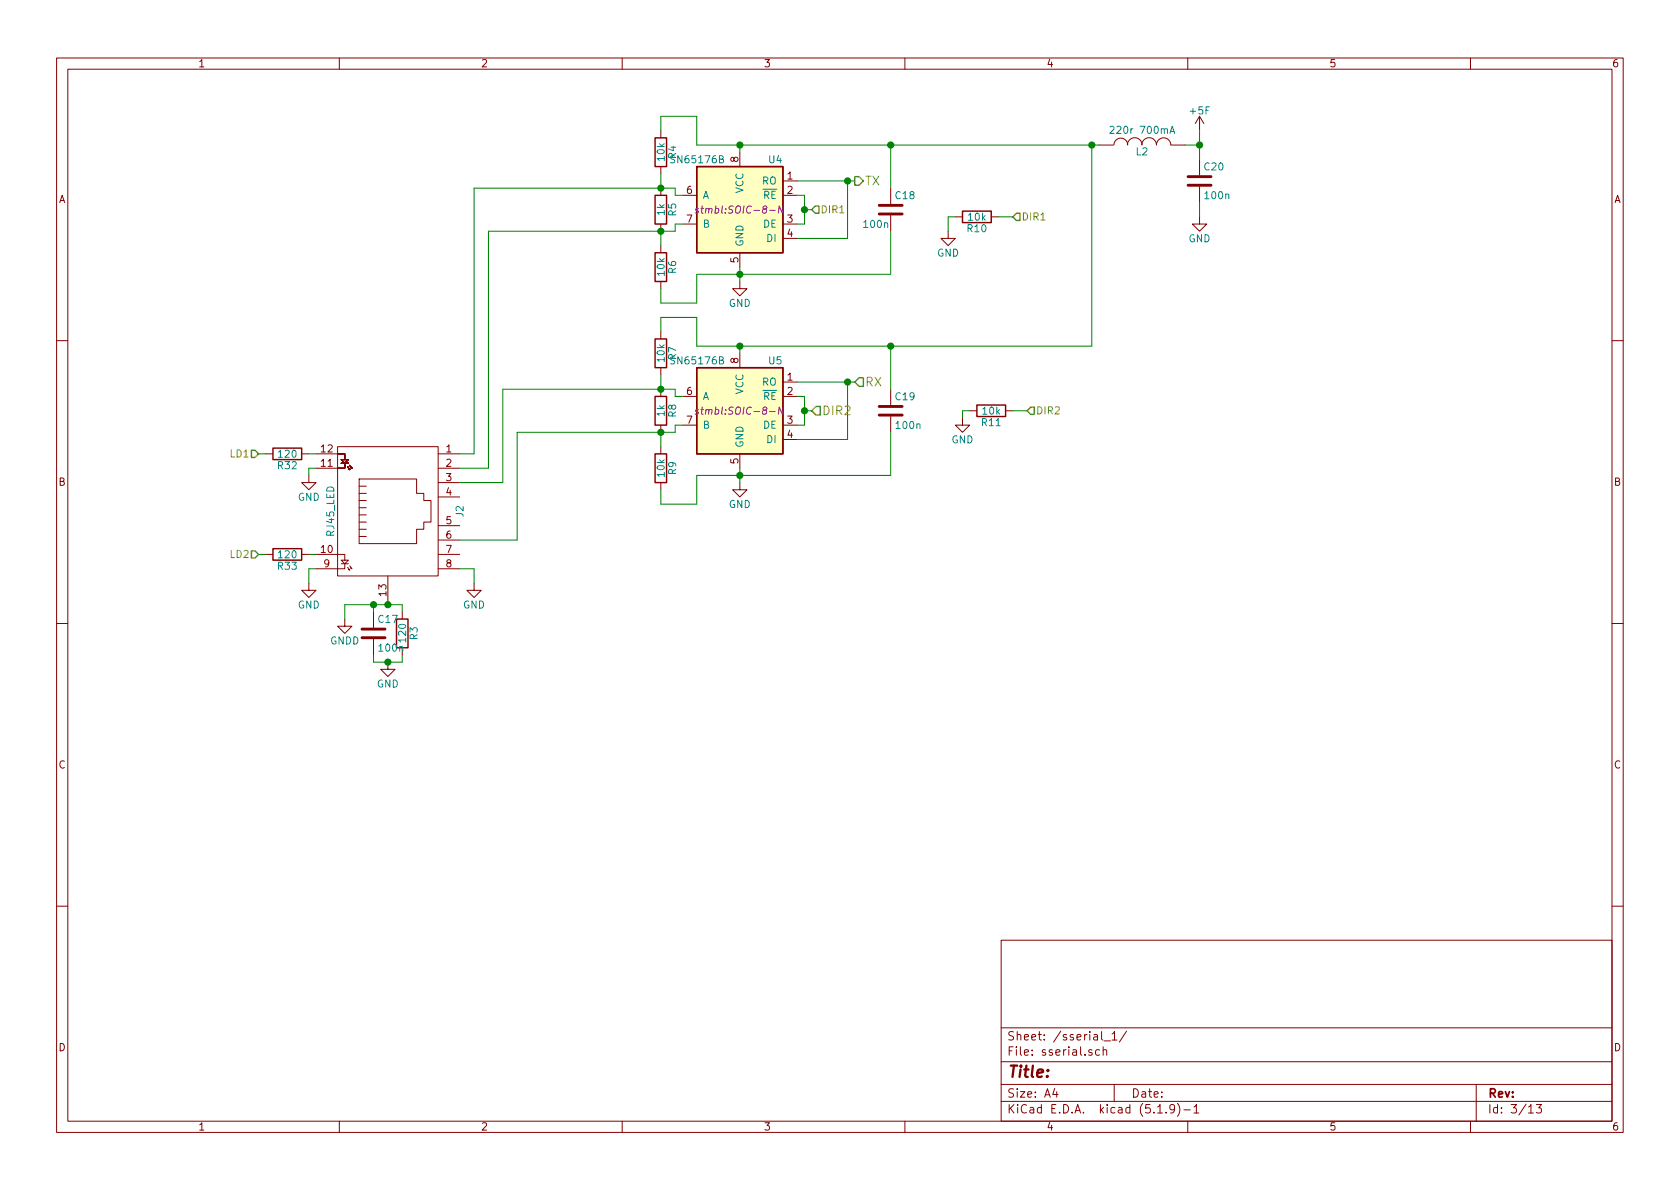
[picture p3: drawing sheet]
<svg xmlns="http://www.w3.org/2000/svg" width="297mm" height="210mm" viewBox="0 0 297 210" stroke-linecap="round" stroke-linejoin="round" font-family="sans-serif">
<g fill="none" stroke="#840000" stroke-width=".18">
<path d="M10 10.3h277v189.9h-277zM12 12.2h273v186.1h-273zM60 10.3v1.9M110 10.3v1.9M160 10.3v1.9M210 10.3v1.9M260 10.3v1.9M116.8 23.1v1.3M116.8 29.5v1.2M116.8 33.3v1.2M116.8 39.6v1.3M120.6 34.5h2.6"/>
<path d="M120.6 39.6h2.6M130.8 26.9v2.6M138.4 32h2.6M138.4 34.5h2.6M138.4 39.6h2.6M157.5 33.3v2.8M157.5 38.1v2.8M168.9 38.3h1.3M175.3 38.3h1.2M194.3 25.6h2.5M197 25.6a1.22 1.22 0 0 1 1.2-1.2 1.22 1.22 0 0 1 1.2 1.2M199.3 25.6a1.3 1.3 0 0 1 1.3-1.2 1.3 1.3 0 0 1 1.3 1.2"/>
<path d="M201.9 25.6a1.3 1.3 0 0 1 1.3-1.2 1.3 1.3 0 0 1 1.3 1.2 1.27 1.27 0 0 1 1.2-1.2 1.27 1.27 0 0 1 1.3 1.2h2.5M212.1 38.3v1.3h1.3l-1.3 1.3-1.3-1.3h1.3M212.1 20.6l-.8 1.2M212.1 20.6v2.5M212.1 28.2v2.8M212.1 33v2.8M212.1 20.6l.8 1.2M116.8 43.4v1.3M116.8 49.8v1.2M116.8 58.7v1.2M130.8 49.8v1.2h1.3l-1.3 1.3-1.3-1.3h1.3M130.8 44.7v2.5"/>
<path d="M138.4 42.2h2.6M167.6 40.9v1.3h1.3l-1.3 1.2-1.2-1.2h1.2M10 60.2h2M59.7 79h17.8v22.8h-17.8zM116.8 65v1.3M116.8 68.8v1.3M116.8 75.2v1.2M116.8 79v1.3M120.6 70.1h2.6M120.6 75.2h2.6M130.8 62.5v2.5M138.4 67.6h2.6"/>
<path d="M138.4 70.1h2.6M138.4 75.2h2.6M138.4 77.7h2.6M157.5 68.8v2.8M157.5 73.7v2.7M170.2 73.9v1.3h1.2l-1.2 1.2-1.3-1.2h1.3M171.4 72.6h1.3M177.8 72.6h1.3M285 60.2h2M47 80.3h1.3M47 98h1.3M53.3 80.3h1.3"/>
<path d="M53.3 98h1.3M54.6 84.1v1.2h1.3l-1.3 1.3-1.3-1.3h1.3M55.9 80.3h5.1v.5M55.9 98h5.1v1.1M60.3 81.9h1.3h-.6v.6M60.3 99.1h1.3l-.6 .6zM60.3 99.7h1.3M61 82.3v.5h-5.1M61 99.7v.9h-5.1M61 80.6v.7h-.7l.7 .6 .6-.6h-.6M61.5 82.5l.3 .6-.2-.2M61.8 82.3l.4 .5-.2-.1"/>
<path d="M63.5 86h1.3M63.5 87.2h1.3M63.5 88.5h1.3M63.5 89.8h1.3M63.5 91.1h1.3M63.5 92.3h1.3M63.5 93.6h1.3M63.5 94.9h1.3M63.5 84.7h10.2v2.5h1.2v1.3h1.3v3.8h-1.3v1.3h-1.2v2.5h-10.2zM77.5 80.3h3.8M77.5 98h3.8M77.5 82.8h3.8"/>
<path d="M77.5 85.3h3.8M77.5 87.9h3.8M77.5 93h3.8M77.5 95.5h3.8M116.8 85.3v1.3M130.8 85.3v1.3h1.3l-1.3 1.3-1.3-1.3h1.3M130.8 80.3v2.5M10 110.3h2M54.6 103.1v1.3h1.3l-1.3 1.3-1.3-1.3h1.3M61 109.5v1.2h1.2l-1.2 1.3-1.3-1.3h1.3M61.5 100.3l.3 .5-.2-.1M61.8 100.1l.4 .5-.2-.1"/>
<path d="M66 108.2v2.8M66 113v2.8M68.6 117.1v1.3h1.2l-1.2 1.2-1.3-1.2h1.3M68.6 101.8v5.1M71.1 108.2v1.3M77.5 100.6h3.8M83.8 103.1v1.3h1.3l-1.3 1.3-1.3-1.3h1.3M285 110.3h2M10 160.2h2M177 166.3h108v32h-108zM285 160.2h2M60 198.3v1.9"/>
<path d="M110 198.3v1.9M160 198.3v1.9M177 194.8h108M177 191.8h108M177 187.8h108M177 181.8h108M186.5 192.5l-.4 1h1M186.8 193v1M193.1 185.7l-.4-.1-.2 .2 .1 .2 .5 .2v.3h-.6M194.4 185.7l-.4-.1-.3 .3 .1 .6h.6M194.8 182.4v1.3l.2 .2M195 185.7l.3-.1 .3 .1 .1 .9"/>
<path d="M195 185.1v1.5M195.2 184.1h1.1M196.6 182.8l.5-.4v1.5M196.6 183.9h.9M197 191.8v3M199.2 182.3l-1.3 2M204.7 196.8h.8M206.2 196.7v.1M207.7 196l-.1 .1a.48 .48 0 0 1-.6 .1l-.2-.2 .2-.6a.48 .48 0 0 1 .6 .1 1.27 1.27 0 0 1-.2 1.2l-.4 .1M208.2 195.1a1.71 1.71 0 0 1 0 2.3M209.3 196.3h1.2M210 198.3v1.9"/>
<path d="M211.1 195.8l.4-.5v1.5M211.1 196.8h.9M260 198.3v1.9M261 191.8v6.5M270.3 195.8l.4-.5v1.5M270.3 196.8h.8M271.6 195.3h.9l-.4 .6 .4 .1v.7l-.2 .1-.7-.1"/>
</g>
<g fill="#ffffc2" stroke="#ffffc2" stroke-width=".18">
<path d="M123.2 29.5h15.2v15.2h-15.2z"/>
<path d="M123.2 65h15.2v15.3h-15.2z"/>
</g>
<g fill="none" stroke="#840000" stroke-width=".25">
<path d="M115.8 34.5h2.1v5.1h-2.1zM115.8 24.4h2.1v5.1h-2.1zM123.2 29.5h15.2v15.2h-15.2zM170.2 37.3h5.1v2.1h-5.1zM115.8 59.9h2.1v5.1h-2.1zM115.8 44.7h2.1v5.1h-2.1zM48.3 79.2h5v2.1h-5zM115.8 70.1h2.1v5.1h-2.1zM123.2 65h15.2v15.3h-15.2zM172.7 71.6h5.1v2.1h-5.1zM48.3 97h5v2.1h-5zM115.8 80.3h2.1v5h-2.1z"/>
<path d="M70.1 109.5h2v5h-2z"/>
</g>
<path d="M123.5 36.9l-.3-.1-.2 .2v.2l.4 .1v.3h-.5M138.5 36.4l-.2 1.3-.5-1.3-.2 1.3M123.5 72.5l-.3-.1-.2 .2v.2l.4 .1v.3h-.5M138.5 72l-.2 1.2-.5-1.2-.2 1.2" fill="none" stroke="#840084" stroke-width=".18"/>
<path d="M155.4 37.8h4.1M155.4 36.3h4.1M210.1 32.8h4M210.1 31.2h4M155.4 73.4h4.1M155.4 71.9h4.1M64 112.8h4.1M64 111.2h4.1" fill="none" stroke="#840000" stroke-width=".51"/>
<path d="M196.3 22.4l.4-.1 .3 .4-.1 .2-.7 .7h.8M206.9 23.6l.4-1.3 .4 1.3M207 23.2h.6" fill="none" stroke="#008484" stroke-width=".18"/>
<g fill="none" stroke="#008400" stroke-width=".18">
<path d="M116.8 23.1v-2.5h6.4v5h71.1M116.8 30.7v2.6M120.6 34.5h-1.2v-1.2h-35.6v47h-2.5M120.6 39.6h-1.2v1.3h-33v41.9h-5.1M130.8 25.6v1.3M141 34.5h1.2v5.1h-1.2M141 32h10.1M142.2 37.1h1.3M149.9 32v10.2h-8.9M157.5 25.6v7.7M168.9 38.3h-1.3v2.6M176.5 38.3h2.6"/>
<path d="M193 25.6v35.6h-69.8v-5.1h-6.4v2.6M209.5 25.6h2.6M212.1 23.1v5.1M212.1 35.8v2.5M116.8 40.9v2.5M130.8 47.2v2.6M157.5 40.9v7.6h-34.3v5.1h-6.4v-2.6M116.8 66.3v2.5M116.8 76.4v2.6M120.6 70.1h-1.2v-1.3h-30.5v16.5h-7.6M120.6 75.2h-1.2v1.2h-28v19.1h-10.1M130.8 61.2v1.3"/>
<path d="M141 70.1h1.2v5.1h-1.2M141 67.6h10.1M142.2 72.6h1.3M149.9 67.6v10.1h-8.9M157.5 76.4v7.7h-34.3v5h-6.4v-2.5M157.5 61.2v7.6M171.4 72.6h-1.2v1.3M179.1 72.6h2.5M45.7 98h1.3M45.7 80.3h1.3M54.6 98h1.3M54.6 80.3h1.3"/>
<path d="M55.9 82.8h-1.3v1.3M130.8 82.8v2.5M55.9 100.6h-1.3v2.5M66 115.8v1.3h5.1v-1.3M66 106.9v1.3M71.1 108.2v-1.3h-10.1v2.6M81.3 100.6h2.5v2.5"/>
</g>
<path d="M144.1 36.4h.7v1.3h-.7l-.6-.6zM151.1 31.2h.8l.8 .8-.8 .8h-.8zM179.7 37.7h.6v1.3h-.6l-.6-.7zM44.4 79.6h.7l.6 .7-.6 .6h-.7zM144.3 71.9h.7v1.5h-.7l-.8-.8zM151.9 66.8h.8v1.5h-.8l-.8-.7zM182.2 72h.7v1.3h-.7l-.6-.7zM44.4 97.4h.7l.6 .6-.6 .7h-.7z" fill="none" stroke="#848400" stroke-width=".25"/>
<g fill="#008400" stroke="#008400" stroke-width=".25">
<circle cx="130.8" cy="25.6" r=".51"/>
<circle cx="130.8" cy="48.5" r=".51"/>
<circle cx="142.2" cy="37.1" r=".51"/>
<circle cx="130.8" cy="84.1" r=".51"/>
<circle cx="142.2" cy="72.6" r=".51"/>
<circle cx="116.8" cy="33.3" r=".51"/>
<circle cx="116.8" cy="40.9" r=".51"/>
<circle cx="116.8" cy="68.8" r=".51"/>
<circle cx="116.8" cy="76.4" r=".51"/>
<circle cx="68.6" cy="106.9" r=".51"/>
<circle cx="68.6" cy="117.1" r=".51"/>
<circle cx="149.9" cy="32" r=".51"/>
<circle cx="149.9" cy="67.6" r=".51"/>
<circle cx="130.8" cy="61.2" r=".51"/>
<circle cx="212.1" cy="25.6" r=".51"/>
<circle cx="157.5" cy="61.2" r=".51"/>
<circle cx="66" cy="106.9" r=".51"/>
<circle cx="157.5" cy="25.6" r=".51"/>
<circle cx="193" cy="25.6" r=".51"/>
</g>
<text font-size="2.8" fill="#840000" x="178" y="190.5">Title:</text>
<g font-size="2.1" fill="#848400">
<text x="152.9" y="32.8">TX</text>
<text x="152.9" y="68.3">RX</text>
<text x="145.3" y="73.4">DIR2</text>
</g>
<g font-size="2.1" fill="#840000">
<text x="178" y="184">Sheet: /sserial_1/</text>
<text x="178" y="186.7">File: sserial.sch</text>
<text x="178" y="196.9">KiCad E.D.A. kicad (5.1.9)-1</text>
<text x="178" y="194.1">Size: A4</text>
<text x="200" y="194.1">Date:</text>
<text x="263" y="194.1">Rev:</text>
<text x="263" y="196.9">Id: 3/13</text>
</g>
<g font-size="1.8" fill="#840000">
<text x="35" y="11.9">1</text>
<text x="85" y="11.9">2</text>
<text x="135" y="11.9">3</text>
<text x="185" y="11.9">4</text>
<text x="235" y="11.9">5</text>
<text x="285" y="11.9">6</text>
<text x="130.6" y="28.7" transform="rotate(-90 130.6 28.7)">8</text>
<text x="10.4" y="35.9">A</text>
<text x="121.4" y="34.3">6</text>
<text x="139.2" y="31.7">1</text>
<text x="139.2" y="34.3">2</text>
<text x="285.4" y="35.9">A</text>
<text x="121.4" y="39.4">7</text>
<text x="139.2" y="39.4">3</text>
<text x="139.2" y="41.9">4</text>
<text x="130.6" y="46.5" transform="rotate(-90 130.6 46.5)">5</text>
<text x="130.6" y="64.2" transform="rotate(-90 130.6 64.2)">8</text>
<text x="121.4" y="69.8">6</text>
<text x="139.2" y="67.3">1</text>
<text x="139.2" y="69.8">2</text>
<text x="121.4" y="74.9">7</text>
<text x="139.2" y="74.9">3</text>
<text x="139.2" y="77.5">4</text>
<text x="56.8" y="82.5">11</text>
<text x="56.8" y="80">12</text>
<text x="78.9" y="80">1</text>
<text x="78.9" y="82.5">2</text>
<text x="130.6" y="82" transform="rotate(-90 130.6 82)">5</text>
<text x="10.4" y="85.9">B</text>
<text x="78.9" y="85.1">3</text>
<text x="78.9" y="87.6">4</text>
<text x="285.4" y="85.9">B</text>
<text x="78.9" y="92.7">5</text>
<text x="78.9" y="95.2">6</text>
<text x="56.8" y="97.8">10</text>
<text x="57.3" y="100.3">9</text>
<text x="78.9" y="97.8">7</text>
<text x="78.9" y="100.3">8</text>
<text x="68.3" y="105.4" transform="rotate(-90 68.3 105.4)">13</text>
<text x="10.4" y="135.9">C</text>
<text x="285.4" y="135.9">C</text>
<text x="10.4" y="185.9">D</text>
<text x="285.4" y="185.9">D</text>
<text x="35" y="199.9">1</text>
<text x="85" y="199.9">2</text>
<text x="135" y="199.9">3</text>
<text x="185" y="199.9">4</text>
<text x="235" y="199.9">5</text>
<text x="285" y="199.9">6</text>
</g>
<g font-size="1.8" fill="#008484">
<text x="197" y="23.7">220r 700mA</text>
<text x="210.5" y="20.2">+5F</text>
<text x="117.5" y="28.4" transform="rotate(-90 117.5 28.4)">10k</text>
<text x="118.9" y="28.9">SN65176B</text>
<text x="119.6" y="28" transform="rotate(-90 119.6 28)">R4</text>
<text x="136" y="28.9">U4</text>
<text x="200.9" y="27.5">L2</text>
<text x="124.2" y="35.2">A</text>
<text x="131.4" y="34.2" transform="rotate(-90 131.4 34.2)">VCC</text>
<text x="134.8" y="32.6">RO</text>
<text x="135" y="35.2">RE</text>
<text x="158.4" y="35.2">C18</text>
<text x="213" y="30.1">C20</text>
<text x="213.2" y="35.2">100n</text>
<text x="117.5" y="38" transform="rotate(-90 117.5 38)">1k</text>
<text x="119.6" y="38.2" transform="rotate(-90 119.6 38.2)">R5</text>
<text x="124.2" y="40.3">B</text>
<text x="135" y="40.3">DE</text>
<text x="152.9" y="40.3">100n</text>
<text x="171.1" y="41.1">R10</text>
<text x="171.2" y="39">10k</text>
<text x="131.4" y="43.7" transform="rotate(-90 131.4 43.7)">GND</text>
<text x="135.6" y="42.8">DI</text>
<text x="165.7" y="45.4">GND</text>
<text x="210.1" y="42.8">GND</text>
<text x="117.5" y="48.7" transform="rotate(-90 117.5 48.7)">10k</text>
<text x="119.6" y="48.4" transform="rotate(-90 119.6 48.4)">R6</text>
<text x="128.9" y="54.3">GND</text>
<text x="117.5" y="64" transform="rotate(-90 117.5 64)">10k</text>
<text x="118.9" y="64.4">SN65176B</text>
<text x="119.6" y="63.6" transform="rotate(-90 119.6 63.6)">R7</text>
<text x="136" y="64.4">U5</text>
<text x="124.2" y="70.7">A</text>
<text x="131.4" y="69.8" transform="rotate(-90 131.4 69.8)">VCC</text>
<text x="134.8" y="68.2">RO</text>
<text x="135" y="70.7">RE</text>
<text x="158.4" y="70.8">C19</text>
<text x="117.5" y="73.6" transform="rotate(-90 117.5 73.6)">1k</text>
<text x="119.6" y="73.8" transform="rotate(-90 119.6 73.8)">R8</text>
<text x="124.2" y="75.8">B</text>
<text x="135" y="75.8">DE</text>
<text x="158.6" y="75.9">100n</text>
<text x="173.6" y="75.4">R11</text>
<text x="173.8" y="73.3">10k</text>
<text x="49.2" y="83">R32</text>
<text x="49.3" y="80.9">120</text>
<text x="119.6" y="83.9" transform="rotate(-90 119.6 83.9)">R9</text>
<text x="131.4" y="79.2" transform="rotate(-90 131.4 79.2)">GND</text>
<text x="135.6" y="78.4">DI</text>
<text x="168.2" y="78.4">GND</text>
<text x="52.7" y="88.6">GND</text>
<text x="117.5" y="84.3" transform="rotate(-90 117.5 84.3)">10k</text>
<text x="128.9" y="89.8">GND</text>
<text x="59.1" y="94.8" transform="rotate(-90 59.1 94.8)">RJ45_LED</text>
<text x="82" y="91.4" transform="rotate(-90 82 91.4)">J2</text>
<text x="49.2" y="100.8">R33</text>
<text x="49.3" y="98.7">120</text>
<text x="52.7" y="107.6">GND</text>
<text x="81.9" y="107.6">GND</text>
<text x="58.4" y="114">GNDD</text>
<text x="67" y="110.2">C17</text>
<text x="71.8" y="113.5" transform="rotate(-90 71.8 113.5)">120</text>
<text x="73.8" y="113.1" transform="rotate(-90 73.8 113.1)">R3</text>
<text x="67.1" y="115.2">100n</text>
<text x="66.6" y="121.6">GND</text>
</g>
<g font-size="1.8" fill="#840084">
<text x="124.3" y="37.8">stmbl:SOIC-8-N</text>
<text x="124.3" y="73.3">stmbl:SOIC-8-N</text>
</g>
<g font-size="1.8" fill="#848400">
<text x="145" y="37.7">DIR1</text>
<text x="180.6" y="39">DIR1</text>
<text x="183.1" y="73.3">DIR2</text>
<text x="40.8" y="80.9">LD1</text>
<text x="40.8" y="98.7">LD2</text>
</g>
</svg>
